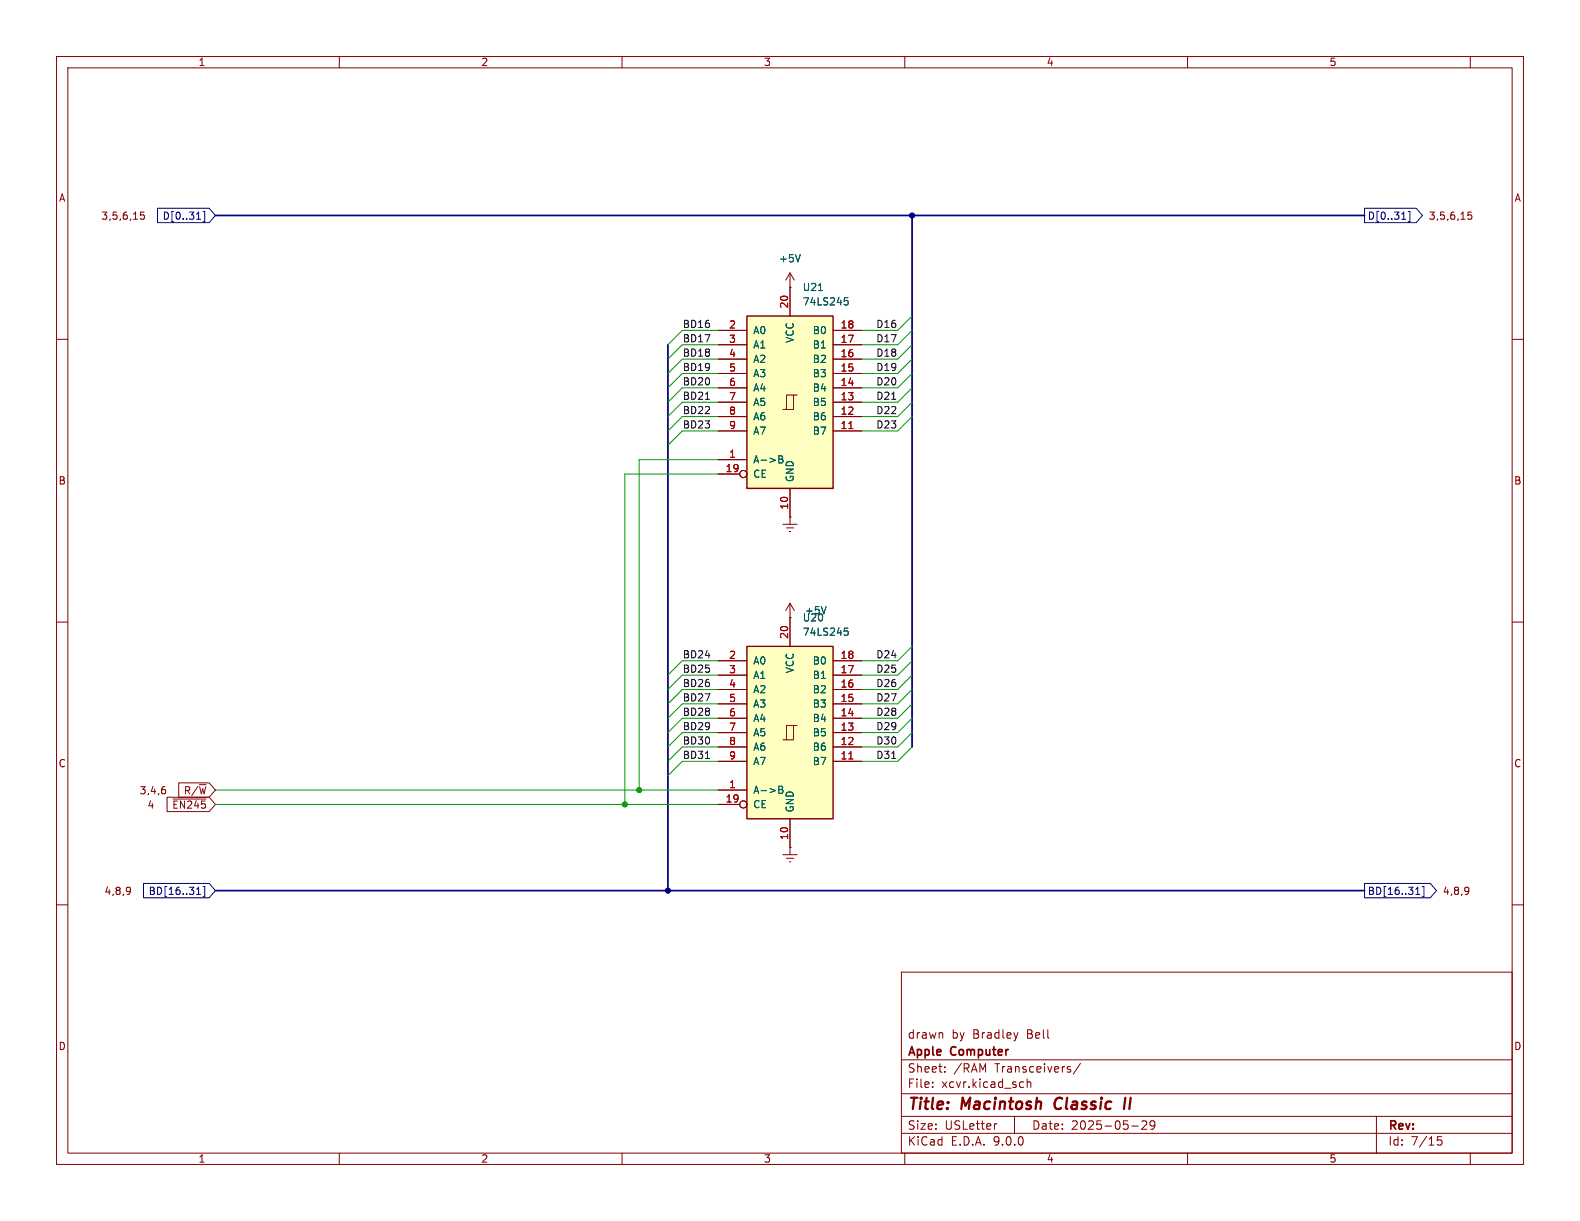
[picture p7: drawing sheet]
<svg xmlns="http://www.w3.org/2000/svg" width="279mm" height="216mm" viewBox="0 0 279 216" stroke-linecap="round" stroke-linejoin="round" font-family="sans-serif">
<g fill="none" stroke="#840000" stroke-width=".18">
<path d="M10 10h259.4v195.9h-259.4zM12 12h255.4v191.9h-255.4zM60 10v2M110 10v2M160 10v2M210 10v2M260 10v2M139.7 50.8h.1M139.7 48.3v2.5M139.7 48.3l.8 1.2M139.7 48.3l-.8 1.2M10 60h2"/>
<path d="M267.4 60h2M138.4 92.7h2.6M139.1 93.3h1.2M139.6 94h.2M139.7 91.4h.1M139.7 91.4v1.3M10 110h2M267.4 110h2M138.4 151.1h2.6M139.1 151.8h1.2M139.6 152.4h.2M139.7 149.9h.1"/>
<path d="M139.7 149.9v1.2M10 160h2M159.4 171.9h108v32h-108zM267.4 160h2M159.4 197.4h108M159.4 193.4h108M159.4 187.4h108M164.9 192.1v.2M164.9 191.4v.1M166.6 182.7l.1 .9M167.1 189.4v.2M167.1 188.7v.1"/>
<path d="M176.3 198.7l-.3 .1M179.4 197.4v3M180 182.6l-.4 1M180.6 191.3l.4 .1M181 192.2l-.4 .1M181.6 191.4l.3-.1 .3 .1 .1 .9M181.6 190.8v1.5M189.3 189.2v.3M191.1 188l-1.3 1.9M200.1 199.1h1.2M201.9 198.3l.6-.1 .2 .1 .1 .3-.9 1.1h.9M204.2 198.8l-.3 .3h-.3l-.2-.3 .1-.5 .4-.1 .2 .1a.99 .99 0 0 1-.3 1.4h-.3"/>
<path d="M243.4 197.4v6.5M60 203.9v2M110 203.9v2M159.4 200.4h108M160 203.9v2M210 203.9v2M254.9 201h-.7l-.1 .7 .3-.1h.5l.1 .2-.1 .5-.2 .2-.6-.2M260 203.9v2"/>
</g>
<path d="M186.8 194.4a1.27 1.27 0 0 0 0 1.6M199 194.1l-.3 2M199.9 194.1l-.2 2" fill="none" stroke="#840000" stroke-width=".4"/>
<path d="M141.5 45l-.4 1.3" fill="none" stroke="#006464" stroke-width=".18"/>
<path d="M132.1 55.9h15.2v30.5h-15.2z" fill="#ffffc2"/>
<g fill="none" stroke="#840000" stroke-width=".18">
<path d="M127 58.4h5.1M139.7 50.8v5.1M147.3 58.4h5.1M127 61h5.1M127 63.5h5.1M127 66h5.1M127 68.6h5.1M127 71.1h5.1M127 73.7h5.1M127 76.2h5.1M140.3 69.9h-1.2v2.5M141 69.9h-.7v2.5h-1.9"/>
<path d="M147.3 61h5.1M147.3 63.5h5.1M147.3 66h5.1M147.3 68.6h5.1M147.3 71.1h5.1M147.3 73.7h5.1M147.3 76.2h5.1M127 81.3h5.1M127 83.8h3.8M139.7 86.4v5"/>
<circle cx="131.4" cy="83.8" r=".63"/>
</g>
<path d="M132.1 55.9h15.2v30.5h-15.2z" fill="none" stroke="#840000" stroke-width=".25"/>
<path d="M144.7 51.4h.8M149.3 52.6h.6M149.5 53.1h.3l.2 .3-.1 .5h-.4M137.7 80.6h.5l.2 .2-.2 .4 .2 .1 .1 .3-.3 .3h-.5zM137.7 81.2h.5" fill="none" stroke="#006464" stroke-width=".18"/>
<path d="M150.1 75.8h.7" fill="none" stroke="#a90000" stroke-width=".18"/>
<path d="M132.1 114.3h15.2v30.5h-15.2z" fill="#ffffc2"/>
<g fill="none" stroke="#840000" stroke-width=".18">
<path d="M25.5 37.5h-.6l-.1 .6 .2-.1h.4l.1 .2v.4l-.2 .2-.5-.2M260.2 37.5h-.6v.6l.1-.1h.5l.1 .2-.1 .4-.2 .2-.4-.2M127 58.4h5.1M139.7 50.8h.1M139.7 50.8v5.1M147.3 58.4h5.1M127 61h5.1M127 63.5h5.1M127 66h5.1M127 68.6h5.1M127 71.1h5.1M127 73.7h5.1"/>
<path d="M127 76.2h5.1M147.3 61h5.1M147.3 63.5h5.1M147.3 66h5.1M147.3 68.6h5.1M147.3 71.1h5.1M147.3 73.7h5.1M147.3 76.2h5.1M127 81.3h5.1M127 83.8h3.8M139.7 91.4h.1M139.7 86.4v5"/>
<path d="M127 116.8h5.1M127 119.4h5.1M139.7 109.2h.1M139.7 106.7v7.6M139.7 106.7l.8 1.3M139.7 106.7l-.8 1.3M147.3 116.8h5.1M147.3 119.4h5.1M28.9 139.1h.3M29.1 139.6l.2 .2v.3l-.2 .3M31.6 138.4h5.4l1.1 1.3-1.1 1.3h-5.4zM127 121.9h5.1"/>
<path d="M127 124.5h5.1M127 127h5.1M127 129.5h5.1M127 132.1h5.1M127 134.6h5.1M127 139.7h5.1M140.3 128.3h-1.2v2.5M141 128.3h-.7v2.5h-1.9M147.3 121.9h5.1M147.3 124.5h5.1M147.3 127h5.1M147.3 129.5h5.1"/>
<path d="M147.3 132.1h5.1M147.3 134.6h5.1M22.8 156.9l.2 .1a1.03 1.03 0 0 1-.2 1.1M23.1 157.4l-.3 .3M29.5 141h7.5l1.1 1.2-1.1 1.3h-7.5zM30.6 141.3h5.8M127 142.2h3.8M139.7 149.9h.1M139.7 144.8v5.1M259.5 156.9l.2 .1a1.03 1.03 0 0 1-.2 1.1M259.7 157.4l-.2 .3"/>
<circle cx="131.4" cy="83.8" r=".63"/>
<circle cx="131.4" cy="142.2" r=".63"/>
</g>
<path d="M132.1 114.3h15.2v30.5h-15.2z" fill="none" stroke="#840000" stroke-width=".25"/>
<path d="M141.5 45l-.4 1.3M144.7 51.4h.8M149.3 52.6h.6M149.5 53.1h.3l.2 .3-.1 .5h-.4M137.7 80.6h.5l.2 .2-.2 .4 .2 .1 .1 .3-.3 .3h-.5zM137.7 81.2h.5M146.1 107.3l-.4 1.2M149.3 111.1h.6M149.5 111.6h.3l.2 .2-.1 .5h-.4M137.7 139h.5l.2 .3-.2 .3 .2 .1 .1 .3-.3 .3h-.5zM137.7 139.6h.5" fill="none" stroke="#006464" stroke-width=".18"/>
<path d="M150.1 75.8h.7M150.1 134.2h.7" fill="none" stroke="#a90000" stroke-width=".18"/>
<g fill="none" stroke="#000084" stroke-width=".18">
<path d="M27.9 36.8h9.1l1.1 1.3-1.1 1.3h-9.1zM34.8 38.8h.7M35.9 37.4h.3v1.8h-.3M241.3 36.8h9.1l1.1 1.3-1.1 1.3h-9.1zM247.9 38.8h.7M249 37.4h.3v1.8h-.3M25.4 156.2h11.6l1.1 1.3-1.1 1.3h-11.6zM34.8 158.2h.7M35 157.1l.1-.2v1.3M35.9 156.8h.3v1.8h-.3M241.3 156.2h11.6l1.1 1.3-1.1 1.3h-11.6zM250.3 158.2h.8"/>
<path d="M250.6 157.1l.1-.2v1.3M251.5 156.8h.3v1.8h-.3"/>
</g>
<path d="M124.7 70.6h.8M157.7 70.6h.7M124.7 134.1h.8M157.7 134.1h.7" fill="none" stroke="#0f0f0f" stroke-width=".18"/>
<path d="M38.1 38.1h203.2M161.3 38.1v94M118.1 61v96.5M38.1 157.5h203.2" fill="none" stroke="#000084" stroke-width=".3"/>
<g fill="none" stroke="#009600" stroke-width=".18">
<path d="M127 58.4h-6.4l-2.5 2.6M161.3 55.9l-2.6 2.5h-6.3M161.3 58.4l-2.6 2.6h-6.3M127 61h-6.4l-2.5 2.5M127 76.2h-6.4l-2.5 2.5M127 73.7h-6.4l-2.5 2.5M127 71.1h-6.4l-2.5 2.6M127 66h-6.4l-2.5 2.6M127 68.6h-6.4l-2.5 2.5M127 63.5h-6.4l-2.5 2.5M161.3 73.7l-2.6 2.5h-6.3M161.3 71.1l-2.6 2.6h-6.3"/>
<path d="M161.3 68.6l-2.6 2.5h-6.3M161.3 63.5l-2.6 2.5h-6.3M161.3 66l-2.6 2.6h-6.3M161.3 61l-2.6 2.5h-6.3M127 83.8h-16.5v58.4M127 81.3h-14v58.4M127 116.8h-6.4l-2.5 2.6M127 119.4h-6.4l-2.5 2.5M161.3 114.3l-2.6 2.5h-6.3M161.3 119.4l-2.6 2.5h-6.3M161.3 116.8l-2.6 2.6h-6.3M38.1 139.7h88.9"/>
<path d="M127 127h-6.4l-2.5 2.5M127 124.5h-6.4l-2.5 2.5M127 134.6h-6.4l-2.5 2.6M127 121.9h-6.4l-2.5 2.6M127 132.1h-6.4l-2.5 2.5M127 129.5h-6.4l-2.5 2.6M161.3 124.5l-2.6 2.5h-6.3M161.3 121.9l-2.6 2.6h-6.3M161.3 132.1l-2.6 2.5h-6.3M161.3 129.5l-2.6 2.6h-6.3M161.3 127l-2.6 2.5h-6.3M38.1 142.2h88.9"/>
</g>
<g fill="#000084" stroke="#000084" stroke-width=".18">
<circle cx="118.1" cy="157.5" r=".46"/>
<circle cx="161.3" cy="38.1" r=".46"/>
</g>
<g fill="#009600" stroke="#009600" stroke-width=".18">
<circle cx="110.5" cy="142.2" r=".46"/>
<circle cx="113" cy="139.7" r=".46"/>
</g>
<g font-size="2.8" fill="#840000">
<text x="160.4" y="196.8">Title:</text>
<text x="170.1" y="196.8">Macintosh</text>
<text x="187.3" y="196.8">Classic</text>
</g>
<g font-size="2.1" fill="#840000">
<text x="160.4" y="183.9">drawn</text>
<text x="168.3" y="183.9">by</text>
<text x="172.1" y="183.9">Bradley</text>
<text x="181.7" y="183.9">Bell</text>
<text x="160.4" y="189.9">Sheet:</text>
<text x="160.4" y="187.1">Apple</text>
<text x="168.2" y="187.1">Computer</text>
<text x="168.6" y="189.9">/RAM</text>
<text x="176" y="189.9">Transceivers/</text>
<text x="160.4" y="192.6">File:</text>
<text x="166.5" y="192.6">xcvr.kicad_sch</text>
<text x="160.4" y="202.8">KiCad</text>
<text x="160.4" y="200">Size:</text>
<text x="167.1" y="200">USLetter</text>
<text x="168.1" y="202.8">E.D.A.</text>
<text x="175.7" y="202.8">9.0.0</text>
<text x="182.4" y="200">Date:</text>
<text x="189.4" y="200">2025-05-29</text>
<text x="245.4" y="200.2">Rev:</text>
<text x="245.4" y="202.8">Id:</text>
<text x="249.5" y="202.8">7/15</text>
</g>
<g font-size="1.8" fill="#840000">
<text x="35" y="11.9">1</text>
<text x="85" y="11.9">2</text>
<text x="135" y="11.9">3</text>
<text x="185" y="11.9">4</text>
<text x="235" y="11.9">5</text>
<text x="10.3" y="35.9">A</text>
<text x="267.7" y="35.9">A</text>
<text x="17.8" y="39.1">3,5,6,15</text>
<text x="252.6" y="39.1">3,5,6,15</text>
<text x="10.3" y="85.9">B</text>
<text x="267.7" y="85.9">B</text>
<text x="10.3" y="135.9">C</text>
<text x="267.7" y="135.9">C</text>
<text x="24.6" y="140.7">3,4,6</text>
<text x="26" y="143.2">4</text>
<text x="30.4" y="143.2">~{EN245}</text>
<text x="32.4" y="140.7">R/~{W}</text>
<text x="18.4" y="158.4">4,8,9</text>
<text x="255" y="158.4">4,8,9</text>
<text x="10.3" y="185.9">D</text>
<text x="267.7" y="185.9">D</text>
<text x="35" y="205.8">1</text>
<text x="85" y="205.8">2</text>
<text x="135" y="205.8">3</text>
<text x="185" y="205.8">4</text>
<text x="235" y="205.8">5</text>
</g>
<g font-size="1.8" fill="#000084">
<text x="28.7" y="39.1">D[0..31]</text>
<text x="241.8" y="39.1">D[0..31]</text>
<text x="26.2" y="158.4">BD[16..31]</text>
<text x="241.8" y="158.4">BD[16..31]</text>
</g>
<g font-size="1.8" fill="#006464">
<text x="137.7" y="46.6">+5V</text>
<text x="141.9" y="51.7">U21</text>
<text x="133.1" y="59.3">A0</text>
<text x="141.9" y="54.2">74LS245</text>
<text x="143.6" y="59.3">B0</text>
<text x="133.1" y="61.8">A1</text>
<text x="133.1" y="64.4">A2</text>
<text x="140.6" y="60.7" transform="rotate(-90 140.6 60.7)">VCC</text>
<text x="143.6" y="61.8">B1</text>
<text x="143.6" y="64.4">B2</text>
<text x="133.1" y="66.9">A3</text>
<text x="133.1" y="69.4">A4</text>
<text x="133.1" y="72">A5</text>
<text x="143.6" y="66.9">B3</text>
<text x="143.6" y="69.4">B4</text>
<text x="143.6" y="72">B5</text>
<text x="133.1" y="74.5">A6</text>
<text x="133.1" y="77.1">A7</text>
<text x="143.6" y="74.5">B6</text>
<text x="143.6" y="77.1">B7</text>
<text x="133.1" y="82.1">A-&gt;B</text>
<text x="133.1" y="84.7">CE</text>
<text x="140.6" y="85.3" transform="rotate(-90 140.6 85.3)">GND</text>
<text x="141.9" y="110.1">U20</text>
<text x="141.9" y="112.6">74LS245</text>
<text x="142.2" y="108.8">+5V</text>
<text x="133.1" y="117.7">A0</text>
<text x="140.6" y="119.1" transform="rotate(-90 140.6 119.1)">VCC</text>
<text x="143.6" y="117.7">B0</text>
<text x="133.1" y="120.2">A1</text>
<text x="133.1" y="122.8">A2</text>
<text x="133.1" y="125.3">A3</text>
<text x="143.6" y="120.2">B1</text>
<text x="143.6" y="122.8">B2</text>
<text x="143.6" y="125.3">B3</text>
<text x="133.1" y="127.9">A4</text>
<text x="133.1" y="130.4">A5</text>
<text x="143.6" y="127.9">B4</text>
<text x="143.6" y="130.4">B5</text>
<text x="133.1" y="132.9">A6</text>
<text x="133.1" y="135.5">A7</text>
<text x="143.6" y="132.9">B6</text>
<text x="143.6" y="135.5">B7</text>
<text x="133.1" y="140.6">A-&gt;B</text>
<text x="133.1" y="143.1">CE</text>
<text x="140.6" y="143.8" transform="rotate(-90 140.6 143.8)">GND</text>
</g>
<g font-size="1.8" fill="#0f0f0f">
<text x="120.6" y="58.1">BD16</text>
<text x="154.9" y="58.1">D16</text>
<text x="120.6" y="65.7">BD19</text>
<text x="120.6" y="60.6">BD17</text>
<text x="120.6" y="63.2">BD18</text>
<text x="154.9" y="65.7">D19</text>
<text x="154.9" y="63.2">D18</text>
<text x="154.9" y="60.6">D17</text>
<text x="120.6" y="68.2">BD20</text>
<text x="120.6" y="70.8">BD21</text>
<text x="154.9" y="68.2">D20</text>
<text x="154.9" y="70.8">D21</text>
<text x="120.6" y="75.9">BD23</text>
<text x="120.6" y="73.3">BD22</text>
<text x="154.9" y="73.3">D22</text>
<text x="154.9" y="75.9">D23</text>
<text x="120.6" y="116.5">BD24</text>
<text x="120.6" y="119">BD25</text>
<text x="154.9" y="116.5">D24</text>
<text x="154.9" y="119">D25</text>
<text x="120.6" y="124.1">BD27</text>
<text x="120.6" y="121.6">BD26</text>
<text x="154.9" y="121.6">D26</text>
<text x="154.9" y="124.1">D27</text>
<text x="120.6" y="131.7">BD30</text>
<text x="120.6" y="126.7">BD28</text>
<text x="120.6" y="129.2">BD29</text>
<text x="154.9" y="129.2">D29</text>
<text x="154.9" y="126.7">D28</text>
<text x="154.9" y="131.7">D30</text>
<text x="120.6" y="134.3">BD31</text>
<text x="154.9" y="134.3">D31</text>
</g>
<g font-size="1.8" fill="#a90000">
<text x="128.8" y="58.2">2</text>
<text x="139.4" y="54.7" transform="rotate(-90 139.4 54.7)">20</text>
<text x="148.5" y="58.2">18</text>
<text x="128.8" y="60.7">3</text>
<text x="128.8" y="63.2">4</text>
<text x="128.8" y="65.8">5</text>
<text x="148.5" y="60.7">17</text>
<text x="148.5" y="63.2">16</text>
<text x="148.5" y="65.8">15</text>
<text x="128.8" y="68.3">6</text>
<text x="128.8" y="70.9">7</text>
<text x="148.5" y="68.3">14</text>
<text x="148.5" y="70.9">13</text>
<text x="128.8" y="73.4">8</text>
<text x="128.8" y="75.9">9</text>
<text x="148.5" y="73.4">12</text>
<text x="148.5" y="75.9">11</text>
<text x="128.2" y="83.6">19</text>
<text x="128.8" y="81">1</text>
<text x="139.4" y="90.2" transform="rotate(-90 139.4 90.2)">10</text>
<text x="139.4" y="113.1" transform="rotate(-90 139.4 113.1)">20</text>
<text x="128.8" y="116.6">2</text>
<text x="128.8" y="119.1">3</text>
<text x="148.5" y="116.6">18</text>
<text x="148.5" y="119.1">17</text>
<text x="128.8" y="121.7">4</text>
<text x="128.8" y="124.2">5</text>
<text x="148.5" y="121.7">16</text>
<text x="148.5" y="124.2">15</text>
<text x="128.8" y="126.7">6</text>
<text x="128.8" y="129.3">7</text>
<text x="128.8" y="131.8">8</text>
<text x="148.5" y="126.7">14</text>
<text x="148.5" y="129.3">13</text>
<text x="148.5" y="131.8">12</text>
<text x="128.8" y="134.4">9</text>
<text x="148.5" y="134.4">11</text>
<text x="128.2" y="142">19</text>
<text x="128.8" y="139.4">1</text>
<text x="139.4" y="148.6" transform="rotate(-90 139.4 148.6)">10</text>
</g>
</svg>
